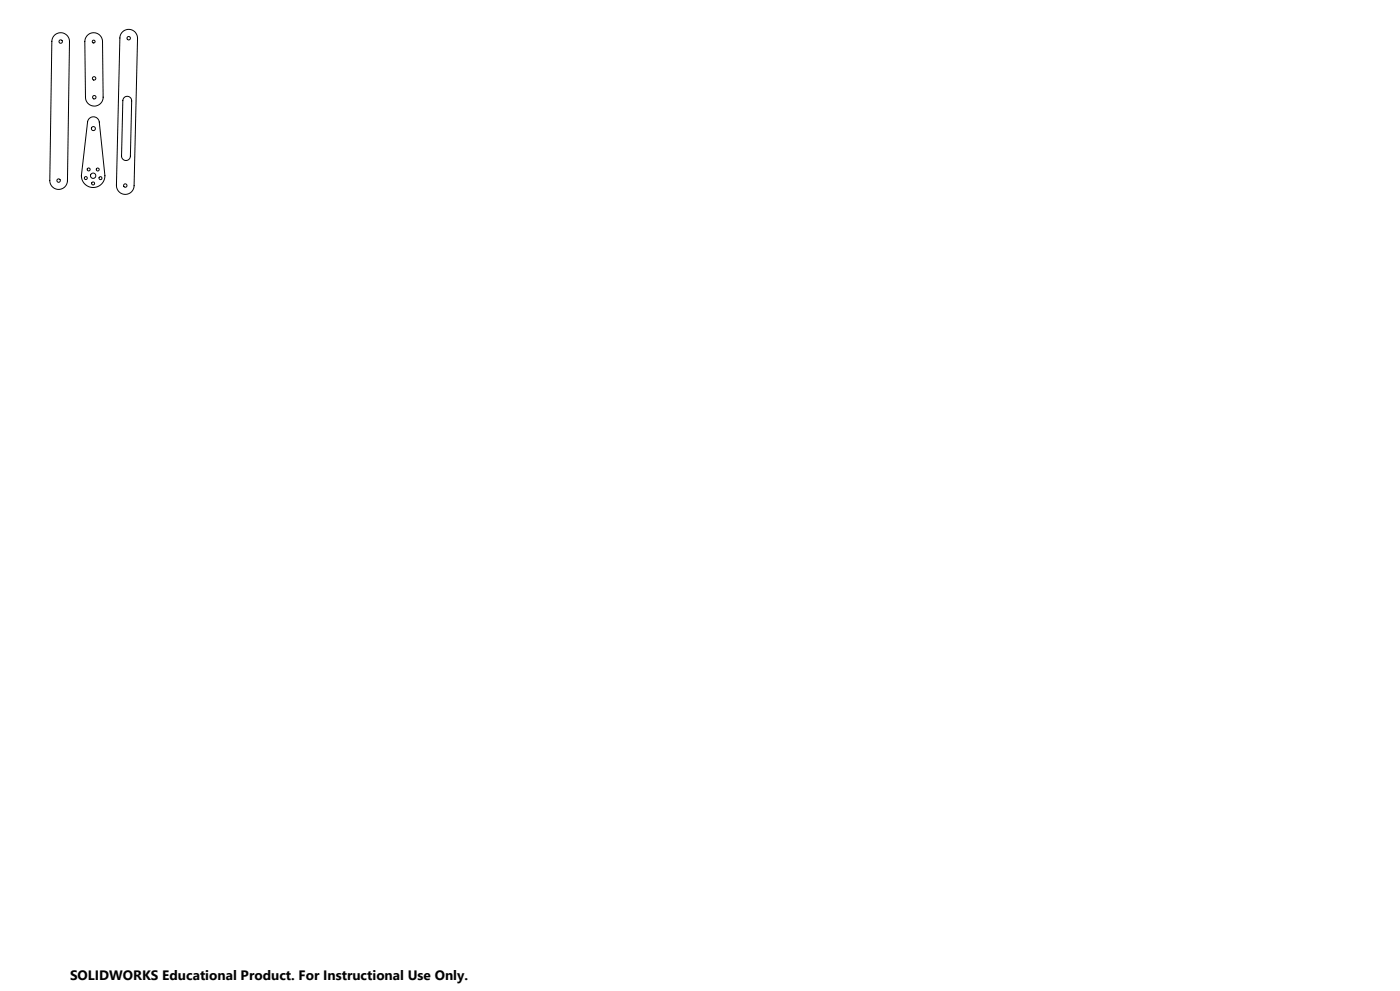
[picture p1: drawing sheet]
<svg xmlns="http://www.w3.org/2000/svg" width="1189mm" height="841mm" viewBox="0 0 1189 841" stroke-linecap="round" stroke-linejoin="round" font-family="sans-serif">
<g fill="none" stroke="#000" stroke-width=".85">
<path d="M46 30a7 7 0 0 1 9-2 7 7 0 0 1 4 7l-2 118a7 7 0 0 1-7 8 7 7 0 0 1-8-8l2-118 1-3zM74 30a8 8 0 0 1 8-2 8 8 0 0 1 5 7l1 47a7 7 0 0 1-8 8 7 7 0 0 1-7-7l-1-48 1-2zM104 27a8 8 0 0 1 8-2 8 8 0 0 1 5 8l-3 125a7 7 0 0 1-8 7 7 7 0 0 1-7-8l3-125v-2zM105 83a4 4 0 0 1 4-1 4 4 0 0 1 3 4l-1 47a4 4 0 0 1-4 3 4 4 0 0 1-4-4l1-47zM75 101a5 5 0 0 1 6-2 5 5 0 0 1 3 5l5 45a10 10 0 0 1-10 10 10 10 0 0 1-10-10l5-45z"/>
<circle cx="52" cy="35" r="1.4"/>
<circle cx="80" cy="35" r="1.2"/>
<circle cx="109" cy="32" r="1.4"/>
<circle cx="80" cy="67" r="1.5"/>
<circle cx="80" cy="83" r="1.5"/>
<circle cx="79" cy="109" r="1.7"/>
<circle cx="50" cy="153" r="1.5"/>
<circle cx="73" cy="151" r="1.2"/>
<circle cx="75" cy="144" r="1.3"/>
<circle cx="79" cy="156" r="1.3"/>
<circle cx="79" cy="149" r="2.3"/>
<circle cx="83" cy="144" r="1.2"/>
<circle cx="85" cy="151" r="1.3"/>
<circle cx="106" cy="157" r="1.4"/>
</g>
<text font-size="11.6" x="59" y="832">SOLIDWORKS Educational Product. For Instructional Use Only.</text>
</svg>
